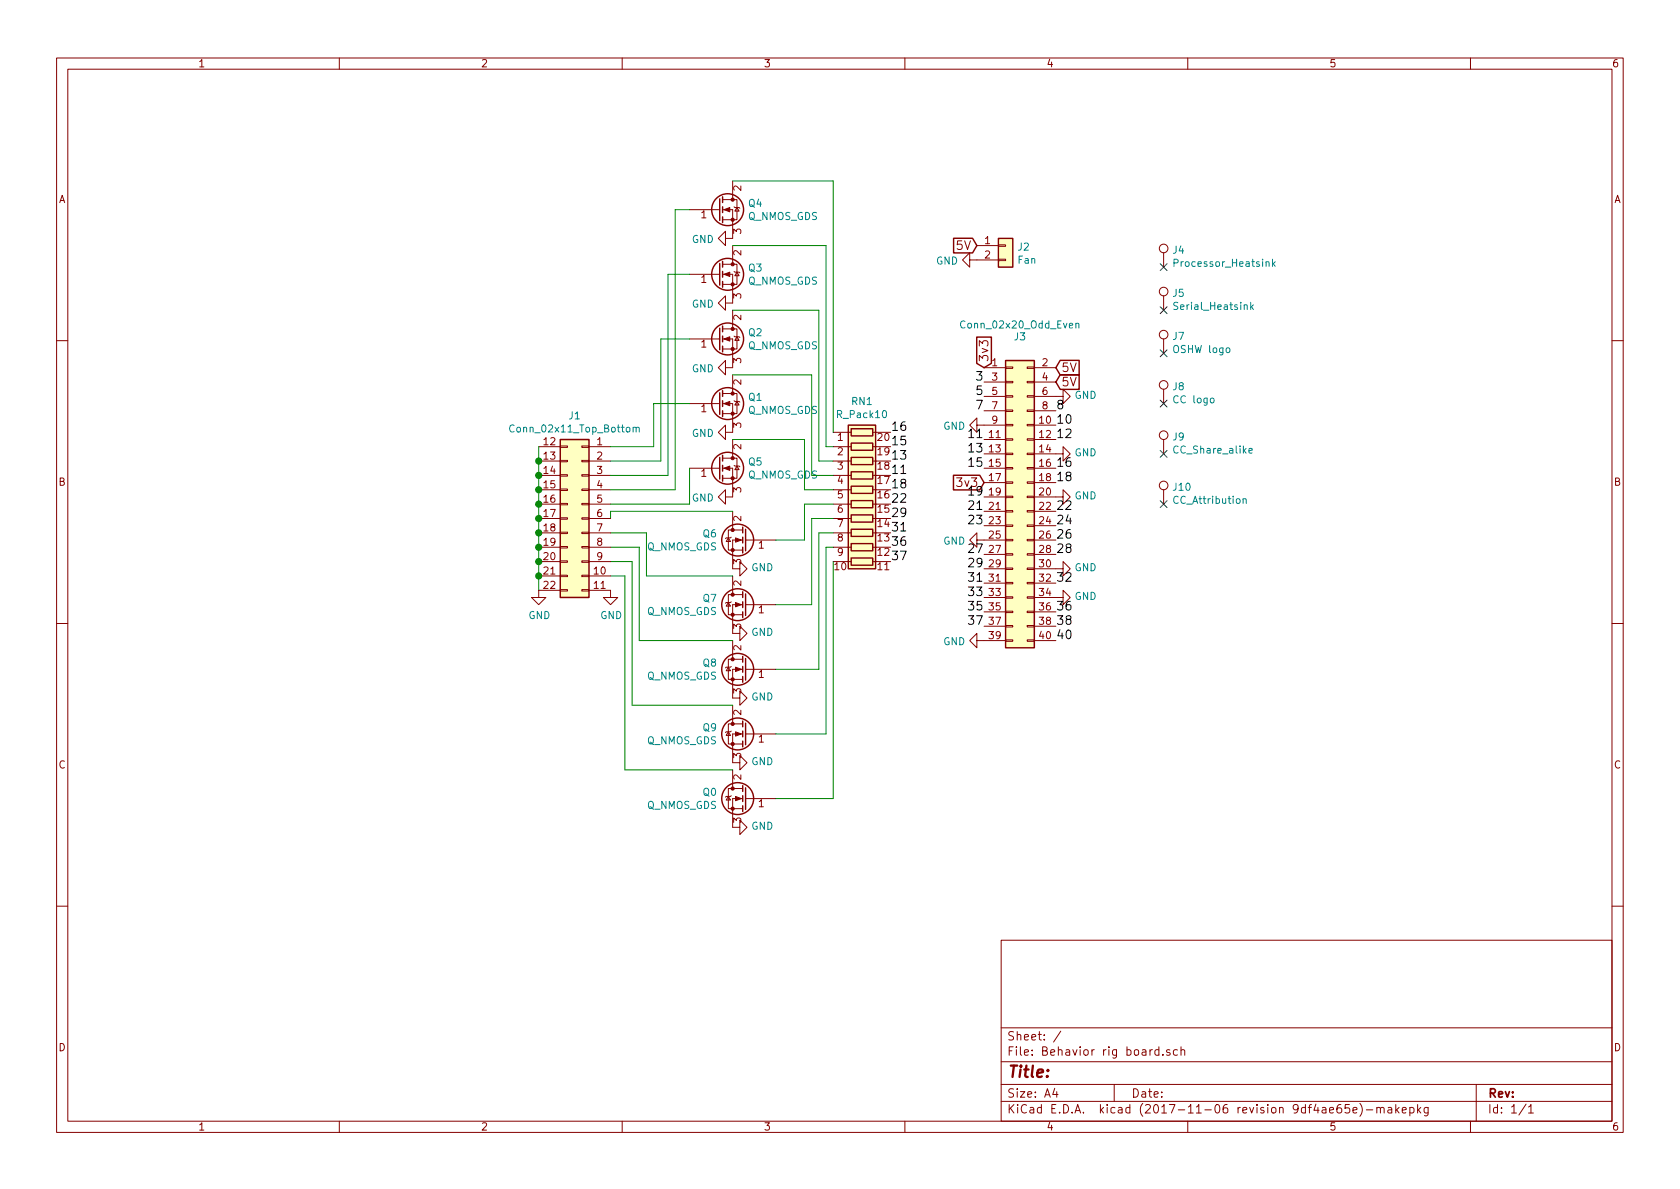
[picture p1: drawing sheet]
EESchema Schematic File Version 3
LIBS:power
LIBS:device
LIBS:transistors
LIBS:conn
LIBS:linear
LIBS:regul
LIBS:74xx
LIBS:cmos4000
LIBS:adc-dac
LIBS:memory
LIBS:xilinx
LIBS:microcontrollers
LIBS:dsp
LIBS:microchip
LIBS:analog_switches
LIBS:motorola
LIBS:texas
LIBS:intel
LIBS:audio
LIBS:interface
LIBS:digital-audio
LIBS:philips
LIBS:display
LIBS:cypress
LIBS:siliconi
LIBS:opto
LIBS:atmel
LIBS:contrib
LIBS:valves
LIBS:Behavior rig board-cache
EELAYER 26 0
EELAYER END
$Descr A4 11693 8268
encoding utf-8
Sheet 1 1
Title ""
Date ""
Rev ""
Comp ""
Comment1 ""
Comment2 ""
Comment3 ""
Comment4 ""
$EndDescr
$Comp
L Conn_02x20_Odd_Even J3
U 1 1
P 7050 3450
F 0 "J3" H 7100 4567 50  0000 C CNN
F 1 "Conn_02x20_Odd_Even" H 7100 4650 50  0000 C CNN
F 2 "Ben_Custom:Pi_Stackable_Socket_Straight_2x20_Pitch2.54mm" H 7050 3450 50  0001 C CNN
F 3 "http://suddendocs.samtec.com/catalog_english/ssw_th.pdf" H 7050 3450 50  0001 C CNN
F 4 "SAM11959-ND" H 7050 3450 60  0001 C CNN "Digikey Part #"
	1    7050 3450
	1    0    0    -1  
$EndComp
$Comp
L GND #PWR01
U 1 1
P 6850 4450
F 0 "#PWR01" H 6850 4200 50  0001 C CNN
F 1 "GND" V 6855 4322 50  0000 R CNN
F 2 "" H 6850 4450 50  0001 C CNN
F 3 "" H 6850 4450 50  0001 C CNN
	1    6850 4450
	0    1    1    0   
$EndComp
$Comp
L GND #PWR02
U 1 1
P 7350 4150
F 0 "#PWR02" H 7350 3900 50  0001 C CNN
F 1 "GND" V 7355 4022 50  0000 R CNN
F 2 "" H 7350 4150 50  0001 C CNN
F 3 "" H 7350 4150 50  0001 C CNN
	1    7350 4150
	0    -1   -1   0   
$EndComp
$Comp
L GND #PWR03
U 1 1
P 7350 3950
F 0 "#PWR03" H 7350 3700 50  0001 C CNN
F 1 "GND" V 7355 3822 50  0000 R CNN
F 2 "" H 7350 3950 50  0001 C CNN
F 3 "" H 7350 3950 50  0001 C CNN
	1    7350 3950
	0    -1   -1   0   
$EndComp
$Comp
L GND #PWR04
U 1 1
P 7350 3450
F 0 "#PWR04" H 7350 3200 50  0001 C CNN
F 1 "GND" V 7355 3322 50  0000 R CNN
F 2 "" H 7350 3450 50  0001 C CNN
F 3 "" H 7350 3450 50  0001 C CNN
	1    7350 3450
	0    -1   -1   0   
$EndComp
$Comp
L GND #PWR05
U 1 1
P 7350 3150
F 0 "#PWR05" H 7350 2900 50  0001 C CNN
F 1 "GND" V 7355 3022 50  0000 R CNN
F 2 "" H 7350 3150 50  0001 C CNN
F 3 "" H 7350 3150 50  0001 C CNN
	1    7350 3150
	0    -1   -1   0   
$EndComp
$Comp
L GND #PWR06
U 1 1
P 7350 2750
F 0 "#PWR06" H 7350 2500 50  0001 C CNN
F 1 "GND" V 7355 2622 50  0000 R CNN
F 2 "" H 7350 2750 50  0001 C CNN
F 3 "" H 7350 2750 50  0001 C CNN
	1    7350 2750
	0    -1   -1   0   
$EndComp
$Comp
L GND #PWR07
U 1 1
P 6850 3750
F 0 "#PWR07" H 6850 3500 50  0001 C CNN
F 1 "GND" V 6855 3622 50  0000 R CNN
F 2 "" H 6850 3750 50  0001 C CNN
F 3 "" H 6850 3750 50  0001 C CNN
	1    6850 3750
	0    1    1    0   
$EndComp
$Comp
L GND #PWR08
U 1 1
P 6850 2950
F 0 "#PWR08" H 6850 2700 50  0001 C CNN
F 1 "GND" V 6855 2822 50  0000 R CNN
F 2 "" H 6850 2950 50  0001 C CNN
F 3 "" H 6850 2950 50  0001 C CNN
	1    6850 2950
	0    1    1    0   
$EndComp
Text GLabel 7350 2550 2    60   Input ~ 0
5V
Text GLabel 7350 2650 2    60   Input ~ 0
5V
Text GLabel 6850 2550 1    60   Input ~ 0
3v3
Text GLabel 6850 3350 0    60   Input ~ 0
3v3
Text Label 6850 2650 2    60   ~ 0
3
Text Label 6850 2750 2    60   ~ 0
5
Text Label 6850 2850 2    60   ~ 0
7
Text Label 6850 3050 2    60   ~ 0
11
Text Label 6850 3150 2    60   ~ 0
13
Text Label 6850 3250 2    60   ~ 0
15
Text Label 6850 3450 2    60   ~ 0
19
Text Label 6850 3550 2    60   ~ 0
21
Text Label 6850 3650 2    60   ~ 0
23
Text Label 6850 3850 2    60   ~ 0
27
Text Label 6850 3950 2    60   ~ 0
29
Text Label 6850 4050 2    60   ~ 0
31
Text Label 6850 4150 2    60   ~ 0
33
Text Label 6850 4250 2    60   ~ 0
35
Text Label 6850 4350 2    60   ~ 0
37
Text Label 7350 2850 0    60   ~ 0
8
Text Label 7350 2950 0    60   ~ 0
10
Text Label 7350 3050 0    60   ~ 0
12
Text Label 7350 3250 0    60   ~ 0
16
Text Label 7350 3350 0    60   ~ 0
18
Text Label 7350 3550 0    60   ~ 0
22
Text Label 7350 3650 0    60   ~ 0
24
Text Label 7350 3750 0    60   ~ 0
26
Text Label 7350 3850 0    60   ~ 0
28
Text Label 7350 4050 0    60   ~ 0
32
Text Label 7350 4250 0    60   ~ 0
36
Text Label 7350 4350 0    60   ~ 0
38
Text Label 7350 4450 0    60   ~ 0
40
$Comp
L Q_NMOS_GDS Q1
U 1 1
P 5000 2800
F 0 "Q1" H 5205 2846 50  0000 L CNN
F 1 "Q_NMOS_GDS" H 5205 2755 50  0000 L CNN
F 2 "TO_SOT_Packages_SMD:SOT-89-3" H 5200 2900 50  0001 C CNN
F 3 "https://www.diodes.com/assets/Datasheets/ZVN4525Z.pdf" H 5000 2800 50  0001 C CNN
F 4 "ZVN4525ZCT-ND" H 5000 2800 60  0001 C CNN "Digikey Part #"
	1    5000 2800
	1    0    0    -1  
$EndComp
$Comp
L GND #PWR09
U 1 1
P 5100 1650
F 0 "#PWR09" H 5100 1400 50  0001 C CNN
F 1 "GND" V 5105 1522 50  0000 R CNN
F 2 "" H 5100 1650 50  0001 C CNN
F 3 "" H 5100 1650 50  0001 C CNN
	1    5100 1650
	0    1    1    0   
$EndComp
$Comp
L R_Pack10 RN1
U 1 1
P 6000 3500
F 0 "RN1" V 5283 3500 50  0000 C CNN
F 1 "R_Pack10" V 5374 3500 50  0000 C CNN
F 2 "Ben_Custom:Bourns_4820P-1-102LF" V 6575 3500 50  0001 C CNN
F 3 "https://www.bourns.com/docs/Product-Datasheets/4800P.pdf" H 6000 3500 50  0001 C CNN
F 4 "4820P-1-102LFCT-ND" V 6000 3500 60  0001 C CNN "Digikey Part #"
	1    6000 3500
	0    1    1    0   
$EndComp
Text Label 6200 3300 0    60   ~ 0
11
Text Label 6200 3200 0    60   ~ 0
13
Text Label 6200 3100 0    60   ~ 0
15
Text Label 6200 3000 0    60   ~ 0
16
Text Label 6200 3400 0    60   ~ 0
18
Text Label 6200 3500 0    60   ~ 0
22
Text Label 6200 3600 0    60   ~ 0
29
Text Label 6200 3700 0    60   ~ 0
31
Text Label 6200 3800 0    60   ~ 0
36
Text Label 6200 3900 0    60   ~ 0
37
$Comp
L Q_NMOS_GDS Q2
U 1 1
P 5000 2350
F 0 "Q2" H 5205 2396 50  0000 L CNN
F 1 "Q_NMOS_GDS" H 5205 2305 50  0000 L CNN
F 2 "TO_SOT_Packages_SMD:SOT-89-3" H 5200 2450 50  0001 C CNN
F 3 "https://www.diodes.com/assets/Datasheets/ZVN4525Z.pdf" H 5000 2350 50  0001 C CNN
F 4 "ZVN4525ZCT-ND" H 5000 2350 60  0001 C CNN "Digikey Part #"
	1    5000 2350
	1    0    0    -1  
$EndComp
$Comp
L GND #PWR010
U 1 1
P 5100 2100
F 0 "#PWR010" H 5100 1850 50  0001 C CNN
F 1 "GND" V 5105 1972 50  0000 R CNN
F 2 "" H 5100 2100 50  0001 C CNN
F 3 "" H 5100 2100 50  0001 C CNN
	1    5100 2100
	0    1    1    0   
$EndComp
$Comp
L Q_NMOS_GDS Q3
U 1 1
P 5000 1900
F 0 "Q3" H 5205 1946 50  0000 L CNN
F 1 "Q_NMOS_GDS" H 5205 1855 50  0000 L CNN
F 2 "TO_SOT_Packages_SMD:SOT-89-3" H 5200 2000 50  0001 C CNN
F 3 "https://www.diodes.com/assets/Datasheets/ZVN4525Z.pdf" H 5000 1900 50  0001 C CNN
F 4 "ZVN4525ZCT-ND" H 5000 1900 60  0001 C CNN "Digikey Part #"
	1    5000 1900
	1    0    0    -1  
$EndComp
$Comp
L GND #PWR011
U 1 1
P 5100 2550
F 0 "#PWR011" H 5100 2300 50  0001 C CNN
F 1 "GND" V 5105 2422 50  0000 R CNN
F 2 "" H 5100 2550 50  0001 C CNN
F 3 "" H 5100 2550 50  0001 C CNN
	1    5100 2550
	0    1    1    0   
$EndComp
$Comp
L Q_NMOS_GDS Q4
U 1 1
P 5000 1450
F 0 "Q4" H 5205 1496 50  0000 L CNN
F 1 "Q_NMOS_GDS" H 5205 1405 50  0000 L CNN
F 2 "TO_SOT_Packages_SMD:SOT-89-3" H 5200 1550 50  0001 C CNN
F 3 "https://www.diodes.com/assets/Datasheets/ZVN4525Z.pdf" H 5000 1450 50  0001 C CNN
F 4 "ZVN4525ZCT-ND" H 5000 1450 60  0001 C CNN "Digikey Part #"
	1    5000 1450
	1    0    0    -1  
$EndComp
$Comp
L GND #PWR012
U 1 1
P 5100 3000
F 0 "#PWR012" H 5100 2750 50  0001 C CNN
F 1 "GND" V 5105 2872 50  0000 R CNN
F 2 "" H 5100 3000 50  0001 C CNN
F 3 "" H 5100 3000 50  0001 C CNN
	1    5100 3000
	0    1    1    0   
$EndComp
$Comp
L Q_NMOS_GDS Q5
U 1 1
P 5000 3250
F 0 "Q5" H 5205 3296 50  0000 L CNN
F 1 "Q_NMOS_GDS" H 5205 3205 50  0000 L CNN
F 2 "TO_SOT_Packages_SMD:SOT-89-3" H 5200 3350 50  0001 C CNN
F 3 "https://www.diodes.com/assets/Datasheets/ZVN4525Z.pdf" H 5000 3250 50  0001 C CNN
F 4 "ZVN4525ZCT-ND" H 5000 3250 60  0001 C CNN "Digikey Part #"
	1    5000 3250
	1    0    0    -1  
$EndComp
$Comp
L GND #PWR013
U 1 1
P 5100 3450
F 0 "#PWR013" H 5100 3200 50  0001 C CNN
F 1 "GND" V 5105 3322 50  0000 R CNN
F 2 "" H 5100 3450 50  0001 C CNN
F 3 "" H 5100 3450 50  0001 C CNN
	1    5100 3450
	0    1    1    0   
$EndComp
$Comp
L Q_NMOS_GDS Q6
U 1 1
P 5200 3750
F 0 "Q6" H 5406 3796 50  0000 L CNN
F 1 "Q_NMOS_GDS" H 5406 3705 50  0000 L CNN
F 2 "TO_SOT_Packages_SMD:SOT-89-3" H 5400 3850 50  0001 C CNN
F 3 "https://www.diodes.com/assets/Datasheets/ZVN4525Z.pdf" H 5200 3750 50  0001 C CNN
F 4 "ZVN4525ZCT-ND" H 5200 3750 60  0001 C CNN "Digikey Part #"
	1    5200 3750
	-1   0    0    -1  
$EndComp
$Comp
L GND #PWR014
U 1 1
P 5100 3950
F 0 "#PWR014" H 5100 3700 50  0001 C CNN
F 1 "GND" V 5105 3822 50  0000 R CNN
F 2 "" H 5100 3950 50  0001 C CNN
F 3 "" H 5100 3950 50  0001 C CNN
	1    5100 3950
	0    -1   -1   0   
$EndComp
$Comp
L Q_NMOS_GDS Q7
U 1 1
P 5200 4200
F 0 "Q7" H 5406 4246 50  0000 L CNN
F 1 "Q_NMOS_GDS" H 5406 4155 50  0000 L CNN
F 2 "TO_SOT_Packages_SMD:SOT-89-3" H 5400 4300 50  0001 C CNN
F 3 "https://www.diodes.com/assets/Datasheets/ZVN4525Z.pdf" H 5200 4200 50  0001 C CNN
F 4 "ZVN4525ZCT-ND" H 5200 4200 60  0001 C CNN "Digikey Part #"
	1    5200 4200
	-1   0    0    -1  
$EndComp
$Comp
L GND #PWR015
U 1 1
P 5100 4400
F 0 "#PWR015" H 5100 4150 50  0001 C CNN
F 1 "GND" V 5105 4272 50  0000 R CNN
F 2 "" H 5100 4400 50  0001 C CNN
F 3 "" H 5100 4400 50  0001 C CNN
	1    5100 4400
	0    -1   -1   0   
$EndComp
$Comp
L Q_NMOS_GDS Q8
U 1 1
P 5200 4650
F 0 "Q8" H 5406 4696 50  0000 L CNN
F 1 "Q_NMOS_GDS" H 5406 4605 50  0000 L CNN
F 2 "TO_SOT_Packages_SMD:SOT-89-3" H 5400 4750 50  0001 C CNN
F 3 "https://www.diodes.com/assets/Datasheets/ZVN4525Z.pdf" H 5200 4650 50  0001 C CNN
F 4 "ZVN4525ZCT-ND" H 5200 4650 60  0001 C CNN "Digikey Part #"
	1    5200 4650
	-1   0    0    -1  
$EndComp
$Comp
L GND #PWR016
U 1 1
P 5100 4850
F 0 "#PWR016" H 5100 4600 50  0001 C CNN
F 1 "GND" V 5105 4722 50  0000 R CNN
F 2 "" H 5100 4850 50  0001 C CNN
F 3 "" H 5100 4850 50  0001 C CNN
	1    5100 4850
	0    -1   -1   0   
$EndComp
$Comp
L Q_NMOS_GDS Q9
U 1 1
P 5200 5100
F 0 "Q9" H 5406 5146 50  0000 L CNN
F 1 "Q_NMOS_GDS" H 5406 5055 50  0000 L CNN
F 2 "TO_SOT_Packages_SMD:SOT-89-3" H 5400 5200 50  0001 C CNN
F 3 "https://www.diodes.com/assets/Datasheets/ZVN4525Z.pdf" H 5200 5100 50  0001 C CNN
F 4 "ZVN4525ZCT-ND" H 5200 5100 60  0001 C CNN "Digikey Part #"
	1    5200 5100
	-1   0    0    -1  
$EndComp
$Comp
L GND #PWR017
U 1 1
P 5100 5300
F 0 "#PWR017" H 5100 5050 50  0001 C CNN
F 1 "GND" V 5105 5172 50  0000 R CNN
F 2 "" H 5100 5300 50  0001 C CNN
F 3 "" H 5100 5300 50  0001 C CNN
	1    5100 5300
	0    -1   -1   0   
$EndComp
$Comp
L Q_NMOS_GDS Q0
U 1 1
P 5200 5550
F 0 "Q0" H 5406 5596 50  0000 L CNN
F 1 "Q_NMOS_GDS" H 5406 5505 50  0000 L CNN
F 2 "TO_SOT_Packages_SMD:SOT-89-3" H 5400 5650 50  0001 C CNN
F 3 "https://www.diodes.com/assets/Datasheets/ZVN4525Z.pdf" H 5200 5550 50  0001 C CNN
F 4 "ZVN4525ZCT-ND" H 5200 5550 60  0001 C CNN "Digikey Part #"
	1    5200 5550
	-1   0    0    -1  
$EndComp
$Comp
L GND #PWR018
U 1 1
P 5100 5750
F 0 "#PWR018" H 5100 5500 50  0001 C CNN
F 1 "GND" V 5105 5622 50  0000 R CNN
F 2 "" H 5100 5750 50  0001 C CNN
F 3 "" H 5100 5750 50  0001 C CNN
	1    5100 5750
	0    -1   -1   0   
$EndComp
Wire Wire Line
	5100 1250 5800 1250
Wire Wire Line
	5800 1250 5800 3000
Wire Wire Line
	5100 1700 5750 1700
Wire Wire Line
	5750 1700 5750 3100
Wire Wire Line
	5750 3100 5800 3100
Wire Wire Line
	5100 2150 5700 2150
Wire Wire Line
	5700 2150 5700 3200
Wire Wire Line
	5700 3200 5800 3200
Wire Wire Line
	5100 2600 5650 2600
Wire Wire Line
	5650 2600 5650 3300
Wire Wire Line
	5650 3300 5800 3300
Wire Wire Line
	5100 3050 5600 3050
Wire Wire Line
	5600 3050 5600 3400
Wire Wire Line
	5600 3400 5800 3400
Wire Wire Line
	5800 3900 5800 5550
Wire Wire Line
	5800 5550 5400 5550
Wire Wire Line
	5800 3800 5750 3800
Wire Wire Line
	5750 3800 5750 5100
Wire Wire Line
	5750 5100 5400 5100
Wire Wire Line
	5800 3700 5700 3700
Wire Wire Line
	5700 3700 5700 4650
Wire Wire Line
	5700 4650 5400 4650
Wire Wire Line
	5800 3600 5650 3600
Wire Wire Line
	5650 3600 5650 4200
Wire Wire Line
	5650 4200 5400 4200
Wire Wire Line
	5600 3500 5800 3500
Wire Wire Line
	5600 3500 5600 3750
Wire Wire Line
	5600 3750 5400 3750
Wire Wire Line
	5100 3550 4250 3550
Wire Wire Line
	4250 3550 4250 3600
Wire Wire Line
	5100 5350 4350 5350
Wire Wire Line
	4350 5350 4350 4000
Wire Wire Line
	4350 4000 4250 4000
Wire Wire Line
	5100 4900 4400 4900
Wire Wire Line
	4400 4900 4400 3900
Wire Wire Line
	4400 3900 4250 3900
Wire Wire Line
	5100 4450 4450 4450
Wire Wire Line
	4450 4450 4450 3800
Wire Wire Line
	4450 3800 4250 3800
Wire Wire Line
	5100 4000 4500 4000
Wire Wire Line
	4500 4000 4500 3700
Wire Wire Line
	4500 3700 4250 3700
$Comp
L Conn_01x02 J2
U 1 1
P 7000 1700
F 0 "J2" H 7080 1692 50  0000 L CNN
F 1 "Fan" H 7080 1601 50  0000 L CNN
F 2 "Ben_Custom:SolderWirePad_2x_1-5mmDrill" H 7000 1700 50  0001 C CNN
F 3 "http://portal.sunon.com.tw/pls/portal/sunonap.sunon_html_d_pkg.open_file?input_file_name=7264646F632F3230313330372F3136353330392F28443032303231333230472D3030292D322E706466" H 7000 1700 50  0001 C CNN
F 4 "259-1561-ND" H 7000 1700 60  0001 C CNN "Digikey Part #"
	1    7000 1700
	1    0    0    -1  
$EndComp
Text GLabel 6800 1700 0    60   Input ~ 0
5V
$Comp
L GND #PWR019
U 1 1
P 6800 1800
F 0 "#PWR019" H 6800 1550 50  0001 C CNN
F 1 "GND" V 6805 1672 50  0000 R CNN
F 2 "" H 6800 1800 50  0001 C CNN
F 3 "" H 6800 1800 50  0001 C CNN
	1    6800 1800
	0    1    1    0   
$EndComp
$Comp
L TEST_1P J4
U 1 1
P 8100 1850
F 0 "J4" H 8158 1970 50  0000 L CNN
F 1 "Processor_Heatsink" H 8158 1879 50  0000 L CNN
F 2 "Ben_Custom:WV_19x19mm_heatsink" H 8300 1850 50  0001 C CNN
F 3 "https://media.digikey.com/pdf/Data%20Sheets/Wakefield%20Thermal%20PDFs/901_Series_Pin.pdf" H 8300 1850 50  0001 C CNN
F 4 "345-1149-ND" H 8100 1850 60  0001 C CNN "Digikey Part #"
	1    8100 1850
	1    0    0    -1  
$EndComp
NoConn ~ 8100 1850
$Comp
L TEST_1P J5
U 1 1
P 8100 2150
F 0 "J5" H 8158 2270 50  0000 L CNN
F 1 "Serial_Heatsink" H 8158 2179 50  0000 L CNN
F 2 "~" H 8300 2150 50  0001 C CNN
F 3 "http://www.assmann-wsw.com/fileadmin/datasheets/ASS_0874_HS.pdf" H 8300 2150 50  0001 C CNN
F 4 "AE11388-ND" H 8100 2150 60  0001 C CNN "Digikey Part #"
	1    8100 2150
	1    0    0    -1  
$EndComp
NoConn ~ 8100 2150
$Comp
L GND #PWR020
U 1 1
P 4250 4100
F 0 "#PWR020" H 4250 3850 50  0001 C CNN
F 1 "GND" H 4255 3927 50  0000 C CNN
F 2 "" H 4250 4100 50  0001 C CNN
F 3 "" H 4250 4100 50  0001 C CNN
	1    4250 4100
	1    0    0    -1  
$EndComp
$Comp
L Conn_02x11_Top_Bottom J1
U 1 1
P 4050 3600
F 0 "J1" H 4100 4317 50  0000 C CNN
F 1 "Conn_02x11_Top_Bottom" H 4100 4226 50  0000 C CNN
F 2 "Ben_Custom:PHOENIX_1848736-11x2_terminal_block" H 4050 3600 50  0001 C CNN
F 3 "https://media.digikey.com/pdf/Data%20Sheets/Phoenix%20Contact%20PDFs/1848736_Ds.pdf" H 4050 3600 50  0001 C CNN
F 4 "277-12233-ND" H 4050 3600 60  0001 C CNN "Digikey Part #"
	1    4050 3600
	-1   0    0    -1  
$EndComp
Wire Wire Line
	3750 3100 3750 4100
Connection ~ 3750 3200
Connection ~ 3750 3300
Connection ~ 3750 3400
Connection ~ 3750 3500
Connection ~ 3750 3600
Connection ~ 3750 3700
Connection ~ 3750 3800
Connection ~ 3750 3900
Connection ~ 3750 4000
$Comp
L GND #PWR021
U 1 1
P 3750 4100
F 0 "#PWR021" H 3750 3850 50  0001 C CNN
F 1 "GND" H 3755 3927 50  0000 C CNN
F 2 "" H 3750 4100 50  0001 C CNN
F 3 "" H 3750 4100 50  0001 C CNN
	1    3750 4100
	1    0    0    -1  
$EndComp
Wire Wire Line
	4800 3250 4800 3500
Wire Wire Line
	4800 3500 4250 3500
Wire Wire Line
	4800 1450 4700 1450
Wire Wire Line
	4700 1450 4700 3400
Wire Wire Line
	4700 3400 4250 3400
Wire Wire Line
	4800 1900 4650 1900
Wire Wire Line
	4650 1900 4650 3300
Wire Wire Line
	4650 3300 4250 3300
Wire Wire Line
	4800 2350 4600 2350
Wire Wire Line
	4600 2350 4600 3200
Wire Wire Line
	4600 3200 4250 3200
Wire Wire Line
	4800 2800 4550 2800
Wire Wire Line
	4550 2800 4550 3100
Wire Wire Line
	4550 3100 4250 3100
$Comp
L TEST_1P J7
U 1 1
P 8100 2450
F 0 "J7" H 8158 2570 50  0000 L CNN
F 1 "OSHW logo" H 8158 2479 50  0000 L CNN
F 2 "Symbols:OSHW-Symbol_6.7x6mm_SilkScreen" H 8300 2450 50  0001 C CNN
F 3 "~" H 8300 2450 50  0001 C CNN
F 4 "~" H 8100 2450 60  0001 C CNN "Digikey Part #"
	1    8100 2450
	1    0    0    -1  
$EndComp
$Comp
L TEST_1P J8
U 1 1
P 8100 2800
F 0 "J8" H 8158 2920 50  0000 L CNN
F 1 "CC logo" H 8158 2829 50  0000 L CNN
F 2 "Ben_Custom:CC_silkscreen" H 8300 2800 50  0001 C CNN
F 3 "~" H 8300 2800 50  0001 C CNN
F 4 "~" H 8100 2800 60  0001 C CNN "Digikey Part #"
	1    8100 2800
	1    0    0    -1  
$EndComp
$Comp
L TEST_1P J9
U 1 1
P 8100 3150
F 0 "J9" H 8158 3270 50  0000 L CNN
F 1 "CC_Share_alike" H 8158 3179 50  0000 L CNN
F 2 "Ben_Custom:CC_Share_alike" H 8300 3150 50  0001 C CNN
F 3 "~" H 8300 3150 50  0001 C CNN
F 4 "~" H 8100 3150 60  0001 C CNN "Digikey Part #"
	1    8100 3150
	1    0    0    -1  
$EndComp
$Comp
L TEST_1P J10
U 1 1
P 8100 3500
F 0 "J10" H 8158 3620 50  0000 L CNN
F 1 "CC_Attribution" H 8158 3529 50  0000 L CNN
F 2 "Ben_Custom:CC_Attribution" H 8300 3500 50  0001 C CNN
F 3 "~" H 8300 3500 50  0001 C CNN
F 4 "~" H 8100 3500 60  0001 C CNN "Digikey Part #"
	1    8100 3500
	1    0    0    -1  
$EndComp
NoConn ~ 8100 2450
NoConn ~ 8100 2800
NoConn ~ 8100 3150
NoConn ~ 8100 3500
$EndSCHEMATC
